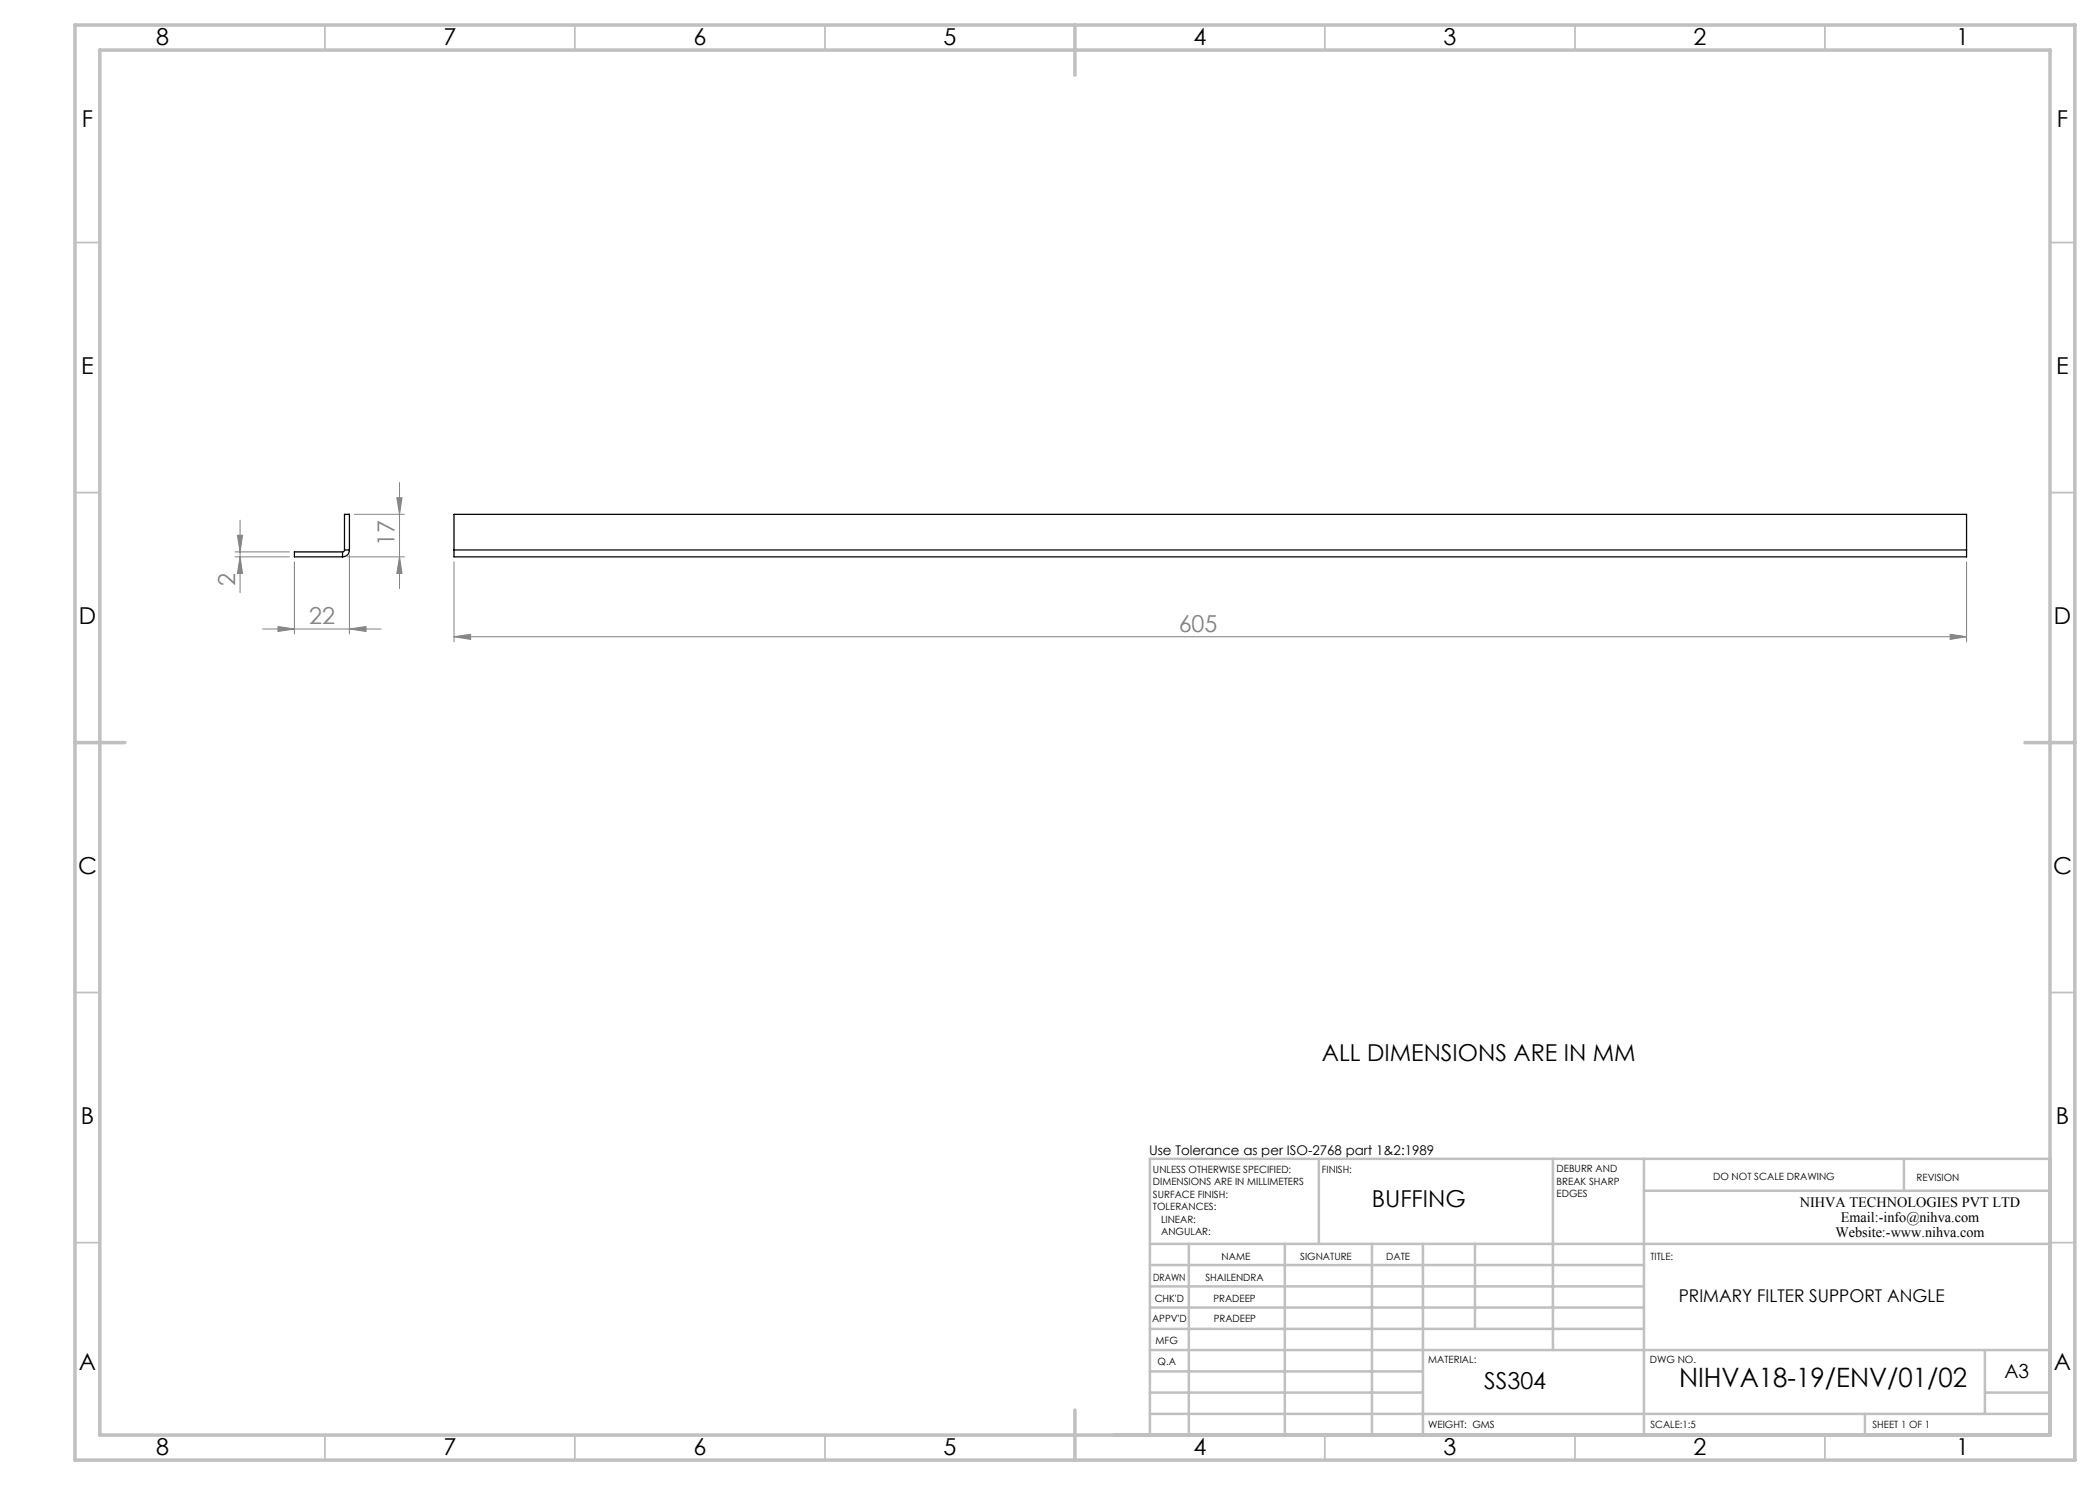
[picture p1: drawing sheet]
<svg xmlns="http://www.w3.org/2000/svg" width="420mm" height="297mm" viewBox="0 0 420 297" stroke-linecap="round" stroke-linejoin="round" font-family="sans-serif">
<g fill="none" stroke="#808080" stroke-width=".2">
<path d="M79.4 99.6h1l-.5 3.3zM79.9 96.5v21.2M47 111.4h10.9M47 110.4h10.9M47.5 107.1h1l-.5 3.3zM48 111.4l.5 3.3h-1zM48 104v14.5M58.9 112.4v14.4M69.5 111.4h11.4M69.9 111v15.8M70.9 102.9h10M79.9 111.4l.5 3.3h-1z"/>
<path d="M90.8 112.4v16M393.3 112.4v16M52.5 125.8h23.7M55.6 125.3l3.3 .5-3.3 .5zM69.9 125.8l3.3-.5v1zM90.8 127.3l3.3-.4v1zM90.8 127.3h302.5M390 126.9l3.3 .4-3.3 .6z"/>
</g>
<g fill="none" stroke="#c0c0c0" stroke-width=".35">
<path d="M65 5v5M115 5v5M165 5v5M265 5v5M315 5v5M365 5v5M15 48.5h5M410 48.5h5M15 98.5h5M410 98.5h5M15 198.5h5M410 198.5h5"/>
<path d="M15 248.5h5M410 248.5h5M65 287v5M115 287v5M165 287v5M265 287v5M315 287v5M365 287v5"/>
</g>
<g fill="none" stroke="#c0c0c0" stroke-width=".5">
<path d="M263.8 231.8v17M310.6 231.8v38.2M328.8 231.8v55.2M328.8 238.2h81.2M380.8 231.8v6.4M410 231.8h-180v55.2M230 248.8h180M230 257.3h98.8M230 253h98.8M237.8 248.8v38.2M257 248.8v38.2M274.4 248.8v38.2"/>
<path d="M284.6 248.8v38.2M295 248.8v17M230 265.8h98.8M230 261.5h98.8M230 278.5h54.6M230 274.3h54.6M230 270h180M397 278.5h13M397 270v12.8M230 282.8h180M373 282.8v4.2"/>
</g>
<path d="M15 5h400v287h-400zM20 10h390v277h-390zM215 5v10M15 148.5h10M405 148.5h10M215 282v10" fill="none" stroke="#c0c0c0" stroke-width=".7"/>
<g fill="#808080">
<path d="M55.6 125.3l3.3 .5-3.3 .5zM69.9 125.8l3.3-.5v1z"/>
<path d="M90.8 127.3l3.3-.4v1zM390 126.9l3.3 .4-3.3 .6z"/>
<path d="M79.9 111.4l.5 3.3h-1zM79.4 99.6h1l-.5 3.3z"/>
<path d="M47.5 107.1h1l-.5 3.3zM48 111.4l.5 3.3h-1z"/>
</g>
<path d="M68.5 110.4v1M68.5 110.4h-9.6v1h9.6M68.9 110l-.1 .3-.3 .1M68.9 110h1M68.9 110v-7.1h1v7.1M69.9 110a1.33 1.33 0 0 1-1.4 1.4M90.8 110v1.4h302.5v-1.4M90.8 110h302.5M90.8 110v-7.1h302.5v7.1" fill="none" stroke="#000" stroke-width=".25"/>
<text font-size="5.3" x="335.8" y="277.4">NIHVA18-19/ENV/01/02</text>
<g font-size="4.7">
<text x="31.2" y="9">8</text>
<text x="88.7" y="9">7</text>
<text x="138.7" y="9">6</text>
<text x="188.7" y="9">5</text>
<text x="238.7" y="9">4</text>
<text x="288.7" y="9">3</text>
<text x="338.7" y="9">2</text>
<text x="391.2" y="9">1</text>
<text x="16.4" y="25.5">F</text>
<text x="411.4" y="25.5">F</text>
<text x="16.3" y="74.7">E</text>
<text x="411.3" y="74.7">E</text>
<text x="15.8" y="124.7">D</text>
<text x="410.8" y="124.7">D</text>
<text x="15.6" y="174.7">C</text>
<text x="410.6" y="174.8">C</text>
<text x="264.4" y="212.3">ALL DIMENSIONS ARE IN MM</text>
<text x="16.2" y="224.7">B</text>
<text x="411.2" y="224.7">B</text>
<text x="274.3" y="241.4">BUFFING</text>
<text x="15.8" y="274">A</text>
<text x="410.8" y="274">A</text>
<text x="296.8" y="277.9">SS304</text>
<text x="31.2" y="291">8</text>
<text x="88.7" y="291">7</text>
<text x="138.7" y="291">6</text>
<text x="188.7" y="291">5</text>
<text x="238.7" y="291">4</text>
<text x="288.7" y="291">3</text>
<text x="338.7" y="291">2</text>
<text x="391.2" y="291">1</text>
</g>
<g font-size="4.7" fill="#808080">
<text x="78.9" y="109.2" transform="rotate(-90 78.9 109.2)">17</text>
<text x="47" y="117.2" transform="rotate(-90 47 117.2)">2</text>
<text x="61.8" y="124.8">22</text>
<text x="235.7" y="126.3">605</text>
</g>
<text font-size="3.9" x="400.9" y="275.5">A3</text>
<text font-size="3.5" x="335.7" y="260.4">PRIMARY FILTER SUPPORT ANGLE</text>
<g font-size="2.9">
<text x="360" y="241.3">NIHVA TECHNOLOGIES PVT LTD</text>
<text x="368.2" y="244.3">Email:-info@nihva.com</text>
<text x="367.1" y="247.3">Website:-www.nihva.com</text>
</g>
<text font-size="2.7" x="229.8" y="231.1">Use Tolerance as per ISO-2768 part 1&amp;2:1989</text>
<g font-size="2">
<text x="230.6" y="234.6">UNLESS OTHERWISE SPECIFIED:</text>
<text x="230.6" y="237.1">DIMENSIONS ARE IN MILLIMETERS</text>
<text x="230.6" y="239.6">SURFACE FINISH:</text>
<text x="264.4" y="234.6">FINISH:</text>
<text x="311.3" y="234.5">DEBURR AND</text>
<text x="311.3" y="237">BREAK SHARP</text>
<text x="311.3" y="239.5">EDGES</text>
<text x="342.6" y="236">DO NOT SCALE DRAWING</text>
<text x="383.3" y="236.2">REVISION</text>
<text x="230.6" y="242.1">TOLERANCES:</text>
<text x="232.2" y="244.6">LINEAR:</text>
<text x="232.2" y="247.1">ANGULAR:</text>
<text x="244.3" y="252">NAME</text>
<text x="260" y="251.9">SIGNATURE</text>
<text x="277.2" y="251.9">DATE</text>
<text x="330.1" y="251.9">TITLE:</text>
<text x="230.6" y="256.1">DRAWN</text>
<text x="241.1" y="256.1">SHAILENDRA</text>
<text x="230.9" y="260.3">CHK'D</text>
<text x="242.7" y="260.3">PRADEEP</text>
<text x="230.4" y="264.4">APPV'D</text>
<text x="231.1" y="268.8">MFG</text>
<text x="242.7" y="264.4">PRADEEP</text>
<text x="231.5" y="273">Q.A</text>
<text x="285.6" y="272.5">MATERIAL:</text>
<text x="330" y="272.5">DWG NO.</text>
<text x="285.6" y="285.5">WEIGHT: GMS</text>
<text x="330.1" y="285.6">SCALE:1:5</text>
<text x="374.5" y="285.6">SHEET 1 OF 1</text>
</g>
</svg>
